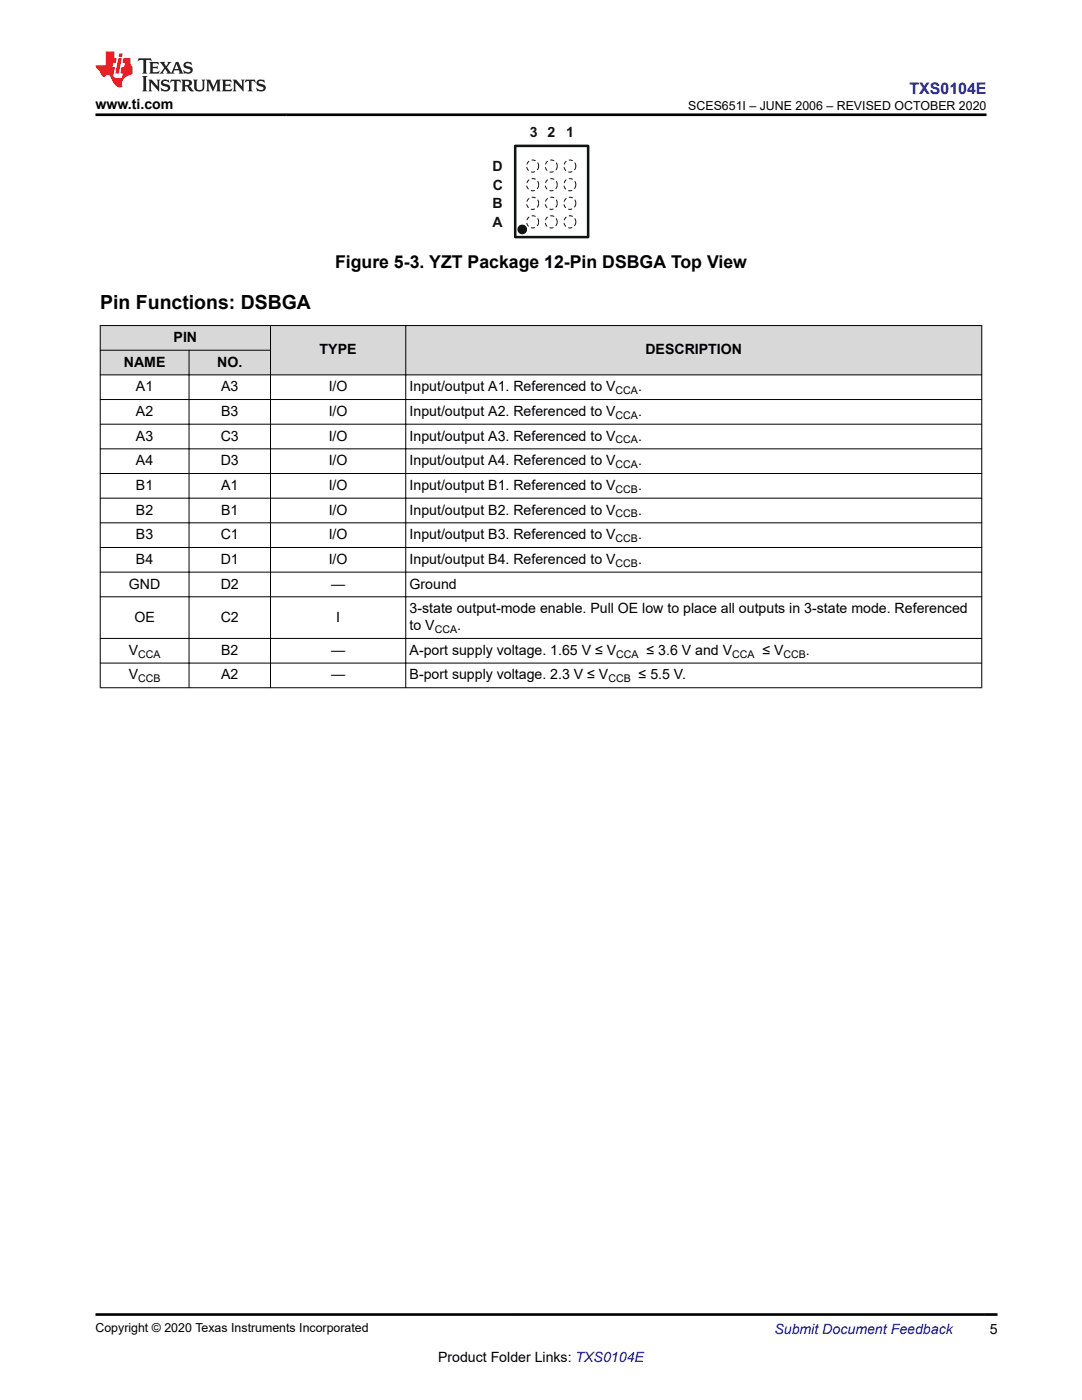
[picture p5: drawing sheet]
<svg xmlns="http://www.w3.org/2000/svg" width="216mm" height="279mm" viewBox="0 0 216 279" stroke-linecap="round" stroke-linejoin="round" font-family="sans-serif">
<circle cx="104.2" cy="45.8" r=".96" fill="#0d1413"/>
<path d="M102.8 29.1h14.6M102.8 47.3h14.6" fill="none" stroke="#0d1413" stroke-width=".45"/>
<g fill="none" stroke="#0d1413" stroke-width=".2" stroke-dasharray=".7 .7">
<circle cx="106.3" cy="36.9" r="1.21"/>
<circle cx="106.3" cy="33.1" r="1.2"/>
<circle cx="110" cy="36.9" r="1.21"/>
<circle cx="110" cy="33.1" r="1.2"/>
<circle cx="113.7" cy="36.9" r="1.21"/>
<circle cx="113.7" cy="33.1" r="1.2"/>
<circle cx="106.3" cy="44.3" r="1.22"/>
<circle cx="106.3" cy="40.6" r="1.21"/>
<circle cx="110" cy="44.3" r="1.22"/>
<circle cx="110" cy="40.6" r="1.21"/>
<circle cx="113.7" cy="44.3" r="1.22"/>
<circle cx="113.7" cy="40.6" r="1.21"/>
</g>
<path d="M102.8 29.1v18.2M117.4 29.1v18.2" fill="none" stroke="#0d1413" stroke-width=".46"/>
<g fill="#d8d8d8">
<path d="M20 65h175.9v4.9h-175.9z" fill-rule="evenodd"/>
<path d="M20 69.9h175.9v4.9h-175.9z" fill-rule="evenodd"/>
<path d="M20.1 65h33.8v4.8h-33.8z" fill-rule="evenodd"/>
<path d="M54 65h26.9v9.8h-26.9z" fill-rule="evenodd"/>
<path d="M81 65h114.8v9.8h-114.8z" fill-rule="evenodd"/>
<path d="M20.1 70h17.6v4.8h-17.6z" fill-rule="evenodd"/>
<path d="M37.8 70h16.1v4.8h-16.1z" fill-rule="evenodd"/>
</g>
<g fill="none" stroke="#000" stroke-width=".2">
<path d="M19.9 65h176.1M19.9 69.9h34.1M19.9 79.7h176.1M20 64.9v72.4M37.7 69.8v67.5M54 64.9v72.4M81 64.9v72.4M195.9 64.9v72.4M196 74.8h-176.1M19.9 84.7h176.1M19.9 89.6h176.1M19.9 94.5h176.1"/>
<path d="M19.9 99.4h176.1M19.9 104.3h176.1M19.9 109.3h176.1M19.9 114.2h176.1M19.9 119.1h176.1M19.9 127.4h176.1M19.9 132.3h176.1M19.9 137.3h176.1"/>
</g>
<path d="M27.7 11.6l-.2 .6 .5-.2h.6v.1v2.2l-.2 .4h1l-.2-.4v-2.2v-.1h.5l.5 .2-.1-.6zM29.8 12.4l.2 .3v1.6l-.2 .4h1.9l.1-.6a1.08 1.08 0 0 1-1.3 .2v-.7h.6l.4 .2v-.7l-.4 .2h-.6v-.5l.2-.2a1 1 0 0 1 1 .3l-.1-.5zM31.8 12.4l1 1.1-1 1.2h.9l-.2-.2 .4-.8 .5 .8-.2 .2h1.6l-.2-.2 .1-.5h1l.1 .5-.1 .2h.9l-.2-.4-.8-1.9h-.5l-1 2.1-.8-1.1 .9-1h-.8l.2 .2-.5 .6-.3-.6 .1-.2zM35.2 12.8l.4 1h-.8zM36.8 12.5a.65 .65 0 0 0-.2 .7 .65 .65 0 0 0 .6 .5l.7 .1 .1 .3a.79 .79 0 0 1-.7 .4 .79 .79 0 0 1-.7-.5l.1 .7 .2-.1a.93 .93 0 0 0 1.1 0 .93 .93 0 0 0 .4-.9 1.46 1.46 0 0 0-1.2-.6l-.1-.3a1.09 1.09 0 0 1 1.2 .2l-.2-.6-.1 .1-.6-.2zM28.4 15.2l.2 .4v2.2l-.2 .4h1l-.2-.4v-2.2l.2-.4zM29.6 15.9l.2 .4v1.5l-.2 .4h.8l-.3-.4v-1.3l1.7 1.8v-2l.2-.4h-.8l.2 .2 .1 1.1-1.2-1.3zM32.3 16a.65 .65 0 0 0-.2 .8 .65 .65 0 0 0 .7 .4l.6 .2 .1 .2a.79 .79 0 0 1-.7 .4 .79 .79 0 0 1-.7-.5l.1 .7 .2-.1a.93 .93 0 0 0 1.1 .1 .93 .93 0 0 0 .4-1 1.46 1.46 0 0 0-1.2-.5l-.1-.4a1.09 1.09 0 0 1 1.2 .2l-.2-.6-.1 .1-.6-.1zM34.1 15.9l-.1 .6a.63 .63 0 0 1 .7-.3l.1 1.6-.3 .4h1l-.2-.4v-1.6a.66 .66 0 0 1 .8 .3l-.1-.6zM36.2 15.9l.2 .4v1.5l-.2 .4h.9l-.2-.2v-.7h.5l.1 .2a.79 .79 0 0 0 1.2 .6l-1-.9a.61 .61 0 0 0 .6-.6 .61 .61 0 0 0-.5-.7zM36.9 16.2h.2a.47 .47 0 0 1 .5 .1 .47 .47 0 0 1 .1 .5l-.2 .1-.6 .1zM38.5 15.9l.2 .2a2.27 2.27 0 0 0 .4 2 1.04 1.04 0 0 0 1.7-.7v-1.3l.2-.2h-.8l.2 .4v1.1a.6 .6 0 0 1-.6 .6 .6 .6 0 0 1-.6-.6v-1.1l.3-.4zM41.1 15.9l.2 .4v1.5l-.2 .4h.7l-.2-.4v-1.4l.9 1.9 .8-1.9v1.4l-.2 .4h1l-.3-.4v-1.5l.3-.4h-.8l-.7 1.5-.7-1.5zM44.3 15.9l.2 .4v1.5l-.2 .4h1.9l.1-.6a1.09 1.09 0 0 1-1.3 .2v-.7h.6l.4 .2v-.6l-.4 .2h-.6v-.6l.2-.1a1.01 1.01 0 0 1 1 .3l-.1-.6zM46.4 15.9l.3 .4v1.5l-.3 .4h.8l-.2-.4v-1.3l1.6 1.8v-2l.2-.4h-.7l.2 .2v1.1l-1.2-1.3zM49 15.9l-.1 .6a.63 .63 0 0 1 .8-.3v1.6l-.3 .4h1l-.2-.4v-1.6a.66 .66 0 0 1 .8 .3l-.1-.6zM51.4 16a.65 .65 0 0 0-.2 .8 .65 .65 0 0 0 .6 .4l.6 .2 .2 .2a.79 .79 0 0 1-.8 .4 .79 .79 0 0 1-.6-.5l.1 .7 .2-.1a.93 .93 0 0 0 1 .1 .93 .93 0 0 0 .5-1 1.46 1.46 0 0 0-1.3-.5l-.1-.4a1.09 1.09 0 0 1 1.3 .2l-.2-.6-.2 .1-.5-.1z" fill="#231f20"/>
<path d="M21.1 10.3v2.7h-2v.4l.9 1a.95 .95 0 0 0 .9 .9 .59 .59 0 0 1 .6-.4 .59 .59 0 0 1 .5 .3l.4 .8a1.59 1.59 0 0 0 2.1 1.4 1.61 1.61 0 0 1 1-2.3l1-.3-.1-1.5a1.59 1.59 0 0 1-.4-1.7h-1.4l-.2 .9h.5l-.1 .9h-.5l-.2 .9v.3l.4 .1-.2 .9h-.6a.73 .73 0 0 1-1.1-.7l.3-1.5h-.5l.2-.9h.5l.2-.9h-.5v-1.3zM23.6 11.6l-.6 3.1h.7l.6-3.1zM23.8 10.7l-.1 .6h.7l.1-.6z" fill="#ed1c24"/>
<path d="M19 22.9h177.8M19 262.3h180" fill="none" stroke="#000" stroke-width=".53"/>
<text font-size="3.9" x="20" y="61.6">Pin Functions: DSBGA</text>
<text font-size="3.5" x="66.8" y="53.6">Figure 5-3. YZT Package 12-Pin DSBGA Top View</text>
<text font-size="3.2" fill="#00f" x="181.5" y="18.7">TXS0104E</text>
<g font-size="2.8">
<text x="19" y="21.8">www.ti.com</text>
<text x="34.6" y="68.2">PIN</text>
<text x="63.8" y="70.7">TYPE</text>
<text x="128.8" y="70.7">DESCRIPTION</text>
<text x="24.7" y="73.2">NAME</text>
<text x="43.3" y="73.2">NO.</text>
<text x="27.1" y="83">A2</text>
<text x="27.1" y="78.1">A1</text>
<text x="44.1" y="83">B3</text>
<text x="44.1" y="78.1">A3</text>
<text x="65.6" y="83">I/O</text>
<text x="65.6" y="78.1">I/O</text>
<text x="81.7" y="83">Input/output A2. Referenced to V</text>
<text x="81.7" y="78.1">Input/output A1. Referenced to V</text>
<text x="127.3" y="78.1">.</text>
<text x="127.3" y="83">.</text>
<text x="27.1" y="87.9">A3</text>
<text x="44" y="87.9">C3</text>
<text x="65.6" y="87.9">I/O</text>
<text x="81.7" y="87.9">Input/output A3. Referenced to V</text>
<text x="127.3" y="87.9">.</text>
<text x="27.1" y="92.9">A4</text>
<text x="44" y="92.9">D3</text>
<text x="65.6" y="92.9">I/O</text>
<text x="81.7" y="92.9">Input/output A4. Referenced to V</text>
<text x="127.3" y="92.9">.</text>
<text x="27.1" y="97.8">B1</text>
<text x="44.1" y="97.8">A1</text>
<text x="65.6" y="97.8">I/O</text>
<text x="81.7" y="97.8">Input/output B1. Referenced to V</text>
<text x="127.3" y="97.8">.</text>
<text x="27.1" y="102.7">B2</text>
<text x="27.1" y="107.6">B3</text>
<text x="44" y="107.6">C1</text>
<text x="44.1" y="102.7">B1</text>
<text x="65.6" y="102.7">I/O</text>
<text x="65.6" y="107.6">I/O</text>
<text x="81.7" y="102.7">Input/output B2. Referenced to V</text>
<text x="81.7" y="107.6">Input/output B3. Referenced to V</text>
<text x="127.3" y="102.7">.</text>
<text x="127.3" y="107.6">.</text>
<text x="27.1" y="112.5">B4</text>
<text x="44" y="112.5">D1</text>
<text x="65.6" y="112.5">I/O</text>
<text x="81.7" y="112.5">Input/output B4. Referenced to V</text>
<text x="127.3" y="112.5">.</text>
<text x="25.7" y="117.5">GND</text>
<text x="44" y="117.5">D2</text>
<text x="66.1" y="117.5">—</text>
<text x="81.7" y="117.5">Ground</text>
<text x="26.8" y="124.1">OE</text>
<text x="44" y="124.1">C2</text>
<text x="67.1" y="124.1">I</text>
<text x="81.7" y="122.4">3-state output-mode enable. Pull OE low to place all outputs in 3-state mode. Referenced</text>
<text x="81.7" y="125.8">to V</text>
<text x="91.2" y="125.8">.</text>
<text x="25.7" y="130.7">V</text>
<text x="44.1" y="130.7">B2</text>
<text x="66.1" y="130.7">—</text>
<text x="81.7" y="130.7">A-port supply voltage. 1.65 V ≤ V</text>
<text x="129" y="130.7">≤ 3.6 V and V</text>
<text x="152.1" y="130.7">≤ V</text>
<text x="160.8" y="130.7">.</text>
<text x="25.7" y="135.6">V</text>
<text x="44.1" y="135.6">A2</text>
<text x="66.1" y="135.6">—</text>
<text x="81.7" y="135.6">B-port supply voltage. 2.3 V ≤ V</text>
<text x="127.4" y="135.6">≤ 5.5 V.</text>
<text x="197.5" y="266.1">5</text>
<text x="87.4" y="271.7">Product Folder Links: TXS0104E</text>
</g>
<g font-size="2.8" fill="#0d1413">
<text x="105.7" y="27.4">3 2</text>
<text x="113" y="27.4">1</text>
<text x="98.3" y="34.1">D</text>
<text x="98.3" y="41.6">B</text>
<text x="98.3" y="37.8">C</text>
<text x="98.3" y="45.3">A</text>
</g>
<text font-size="2.8" fill="#00f" x="154.5" y="266.2">Submit Document Feedback</text>
<g font-size="2.5">
<text x="137.3" y="21.9">SCES651I – JUNE 2006 – REVISED OCTOBER 2020</text>
<text x="19" y="265.9">Copyright © 2020 Texas Instruments Incorporated</text>
</g>
<g font-size="2.1">
<text x="122.8" y="78.7">CCA</text>
<text x="122.8" y="83.6">CCA</text>
<text x="122.8" y="88.5">CCA</text>
<text x="122.8" y="93.4">CCA</text>
<text x="122.8" y="98.3">CCB</text>
<text x="122.8" y="103.3">CCB</text>
<text x="122.8" y="108.2">CCB</text>
<text x="122.8" y="113.1">CCB</text>
<text x="27.6" y="131.3">CCA</text>
<text x="86.8" y="126.3">CCA</text>
<text x="123" y="131.3">CCA</text>
<text x="146.1" y="131.3">CCA</text>
<text x="156.3" y="131.3">CCB</text>
<text x="27.6" y="136.2">CCB</text>
<text x="121.4" y="136.2">CCB</text>
</g>
</svg>
